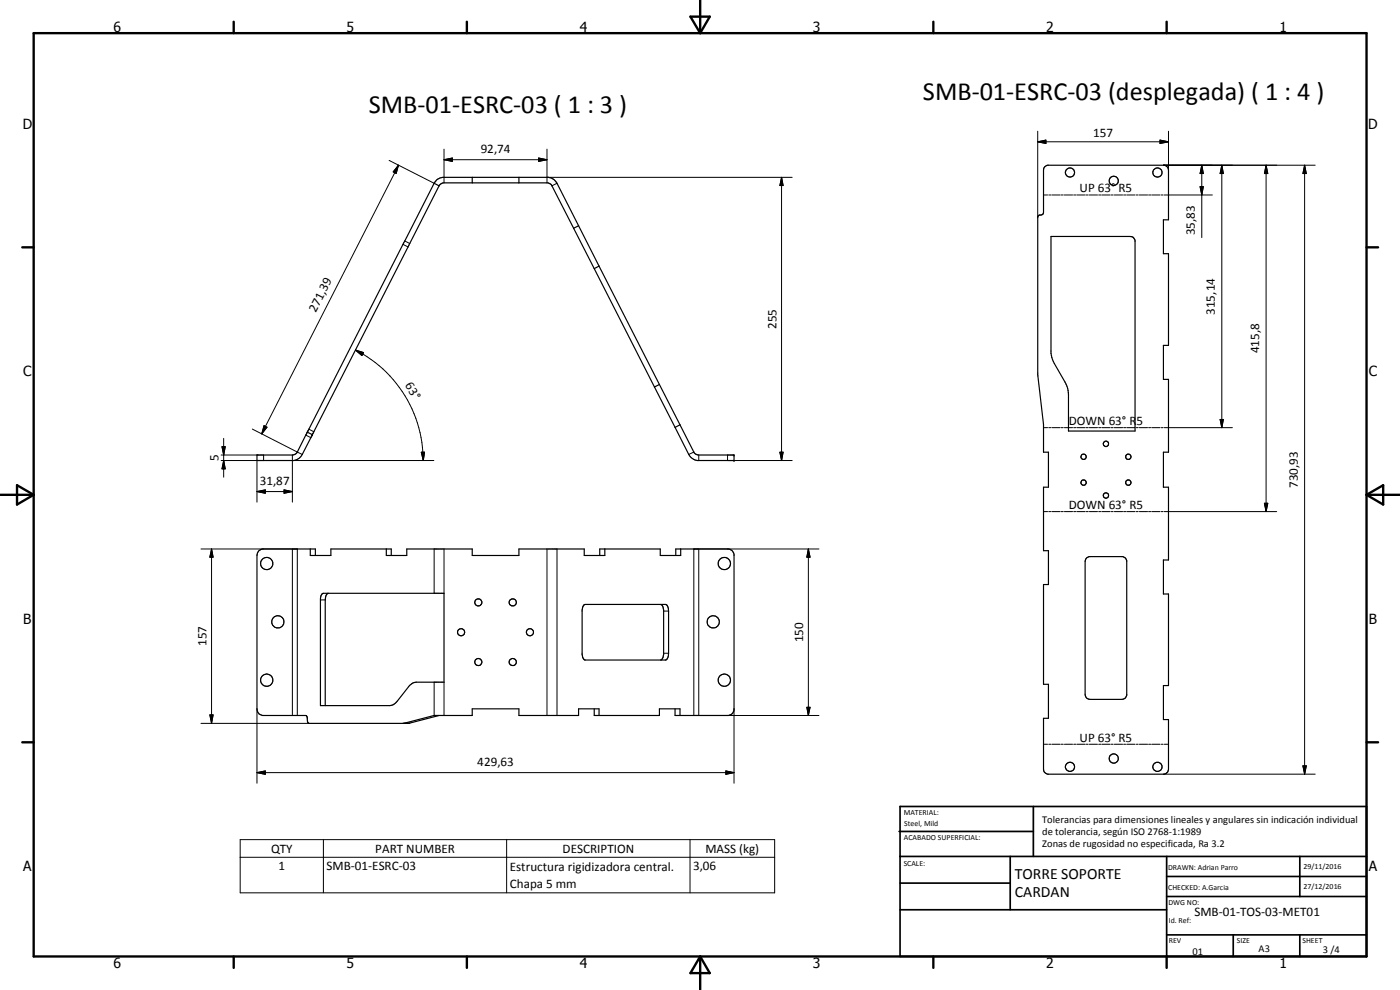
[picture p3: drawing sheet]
<svg xmlns="http://www.w3.org/2000/svg" width="420mm" height="297mm" viewBox="0 0 420 297" stroke-linecap="round" stroke-linejoin="round" font-family="sans-serif">
<g fill="none" stroke="#000" stroke-width=".35">
<path d="M130.3 55a3.2 3.2 0 0 1 2.6-1.8h31.7a3.4 3.4 0 0 1 2.6 1.8l41.2 80.9 1.3 .6h10.6v1.7h-11a3.6 3.6 0 0 1-2.6-1.8l-4.1-8.2M130.3 55l-38.1 74.7M130.3 55l1.5 .8M131.8 55.8l1.2-.9h31.5l1 .6 6.7 13M131.8 55.8l-38 74.6M141.7 53.2v1.7M155.7 53.2v1.7M313.6 50l.8-.4h35.1l.7 .4 .4 .8 .1 15.2h-1.5v10.1h1.5v27.5h-1.5v10.2h1.5v21.9h-1.5v10.5h1.5v21.8h-1.5v10.2h1.5v27.5h-1.5v10.2h1.5v14.9l-.3 .8-.9 .7h-35.1l-1.1-.9-.1-15.9h1.5v-10.2h-1.5v-29.9h1.5v-10.2h-1.5v-19h1.5v-10.5h-1.5v-8.4l-1.8-14.9v-47.3a1.29 1.29 0 0 1 1.4-.7l.4-.6v-12.7zM172.2 68.5l30.4 59.7M173.6 67.7l-1.4 .8M179.8 79.8l-1.5 .8M315.4 71h23.8a1.39 1.39 0 0 1 1.4 1.1v57.2h-19.9v-10.9l-.3-1.9-.8-1.8-3.5-6.2-.7-2.5z"/>
<path d="M197.9 115.4l-1.5 .7M92.2 129.8l-3 5.8-.9 .8-11.2 .1v1.7h11.1a3.4 3.4 0 0 0 2.5-1.8l3.1-6M92.2 129.7l1.6 .7M92.2 129.7h.1M92.2 129.7v.1M204.1 127.5l-1.5 .7M93.1 164.7v2h6.2v-2h18.1v2M94.6 166.7v-2h-15.8a1.98 1.98 0 0 0-1.7 2v46a1.98 1.98 0 0 0 1.7 2h13l.3 .4a2.25 2.25 0 0 0 .5 1.9h29.9l9.3-2.3M96.7 178.1l36.6-.1v26.7h-8.4l-1 .2-1 .8-4 5-.9 .8-.7 .2h-21.1v-32l.1-1zM98.5 178a1.73 1.73 0 0 0-.9 2v31.7M115.9 164.7v2h6.2v-2h19.6v2h14v-2h19.6v2h6.2v-2M202.8 166.7v-2h15.8a1.91 1.91 0 0 1 1.7 1.7l-.1 47-.6 .8-1 .5h-16v-2"/>
<path d="M204.3 164.7v2h-6.1v-2h-18.2v2M326.1 167.4l.7-.4h10.2l.7 .4 .4 .8v40.4l-.4 .8-1 .4h-9.5a1.45 1.45 0 0 1-1.5-1.5v-39.8zM175.2 181.6l.4-.2h24.1a1.73 1.73 0 0 1 .9 1.9v12.7l-.2 1.3-.3 .6-24.5 .1-.7-.7-.2-.9v-13.4zM198.3 181.4a1.68 1.68 0 0 1 .9 1.6v13.4l-.2 .9-.7 .7M178.3 212.7v2h19.6v-2h6.2v2M179.8 214.7v-2h-6.2v2h-17.9v-2h-14v2h-11.4l-9.4 2.3"/>
<circle cx="321.1" cy="51.8" r="1.36"/>
<circle cx="334.2" cy="54.2" r="1.37"/>
<circle cx="347.4" cy="51.8" r="1.36"/>
<circle cx="325.2" cy="137" r=".81"/>
<circle cx="331.9" cy="133.2" r=".81"/>
<circle cx="338.6" cy="137" r=".8"/>
<circle cx="325.2" cy="144.8" r=".8"/>
<circle cx="331.9" cy="148.7" r=".8"/>
<circle cx="338.6" cy="144.8" r=".81"/>
<circle cx="80" cy="169.1" r="1.83"/>
<circle cx="217.4" cy="169.1" r="1.83"/>
<circle cx="83.4" cy="186.6" r="1.84"/>
<circle cx="138.4" cy="189.7" r="1.07"/>
<circle cx="143.5" cy="180.7" r="1.08"/>
<circle cx="143.6" cy="198.6" r="1.05"/>
<circle cx="153.9" cy="180.7" r="1.08"/>
<circle cx="153.9" cy="198.6" r="1.07"/>
<circle cx="159" cy="189.7" r="1.05"/>
<circle cx="214" cy="186.6" r="1.84"/>
<circle cx="80" cy="204.1" r="1.84"/>
<circle cx="217.4" cy="204.1" r="1.84"/>
<circle cx="321.1" cy="230.1" r="1.37"/>
<circle cx="334.2" cy="227.6" r="1.38"/>
<circle cx="347.4" cy="230.1" r="1.38"/>
</g>
<g fill="none" stroke="#000" stroke-width=".3">
<path d="M311.4 39.4v25.9M350.7 39.4v11.7M116.8 48.1l13.5 6.9M119.6 49.6l-.7 2.4-.9-.4zM119.6 49.6l-41 80.6M133.3 47.9l2.5-.5v1zM133.3 44.7v10.2M133.3 47.9h30.9M161.7 47.4l2.5 .5-2.5 .5zM164.2 44.7v10.2M164.2 53.2h73.5M167.2 55l-1.6 .8"/>
<path d="M234.6 53.2l.4 2.5h-1zM234.6 53.2v85M311.4 42.5l2.5-.5v1.1zM311.4 42.5h39.3M313.2 58.5h1.2M314.7 58.5h.7M315.7 58.5h2.5M318.5 58.5h.6M319.4 58.5h2.5M322.2 58.5h.7M323.2 58.5h2.5M326 58.5h.6"/>
<path d="M326.9 58.5h2.5M329.7 58.5h.7M330.7 58.5h2.5M333.4 58.5h.7M334.4 58.5h2.5M337.2 58.5h.7M338.1 58.5h2.5M341 58.5h.6M341.9 58.5h2.5M344.7 58.5h.6M345.6 58.5h2.5M348.1 42l2.6 .5-2.6 .6z"/>
<path d="M348.5 58.5h.6M349.2 49.6h45.5M349.4 58.5h14.4M360.2 56h.9l-.4 2.5zM360.7 49.6l.4 2.5h-.9zM360.7 49.6v21.7M366.7 49.6l.4 2.5h-.9zM366.7 49.6v78.7M380 49.6l.5 2.5h-1zM380 49.6v103.9M391.5 49.6l.5 2.5h-1zM391.5 49.6v182.7"/>
<path d="M120.9 73.3l1.6 .8M121.5 72.3l1.5 .8M106.7 105l2.4 .8-.5 .9zM106.7 105a37.3 37.3 0 0 1 20.3 33.2M66.4 138.2h10.7v12.5M66.4 136.5h10.7M66.6 134h1l-.5 2.5zM67.1 138.2l.5 2.5h-1zM67.1 131.5v11.7M75.7 128.7l15 7.7M79.1 136.5v1.7M79.2 127.7l.9 .5-1.5 2z"/>
<path d="M87.7 136.5v14.2M87.7 138.2h42.5M91.8 130.6l1.5 .7M92.7 128.8l1.5 .7M126.4 135.7h1l-.4 2.5zM208.2 135.6l-1.5 .8M209.7 136.5v1.7M218.3 136.5v1.7h19.4M234 135.7h1l-.4 2.5zM313.2 128.3h1.2M314.7 128.3h.7M315.7 128.3h2.5"/>
<path d="M318.5 128.3h.6M319.4 128.3h2.5M322.2 128.3h.7M323.2 128.3h2.5M326 128.3h.6M326.9 128.3h2.5M329.7 128.3h.7M330.7 128.3h2.5M333.4 128.3h.7M334.4 128.3h2.5M337.2 128.3h.7M338.1 128.3h2.5"/>
<path d="M341 128.3h.6M341.9 128.3h2.5M344.7 128.3h.6M345.6 128.3h2.5M348.5 128.3h.6M349.4 128.3h20.5M366.2 125.9h.9l-.4 2.4zM77.1 147.5l2.5-.5v1zM77.1 147.5h10.6M85.2 147l2.5 .5-2.5 .5zM313.2 153.5h1.2M314.7 153.5h.7"/>
<path d="M315.7 153.5h2.5M318.5 153.5h.6M319.4 153.5h2.5M322.2 153.5h.7M323.2 153.5h2.5M326 153.5h.6M326.9 153.5h2.5M329.7 153.5h.7M330.7 153.5h2.5M333.4 153.5h.7M334.4 153.5h2.5M337.2 153.5h.7"/>
<path d="M338.1 153.5h2.5M341 153.5h.6M341.9 153.5h2.5M344.7 153.5h.6M345.6 153.5h2.5M348.5 153.5h.6M349.4 153.5h33.7M379.5 151h1l-.5 2.5zM60.3 164.7h28.9v50M63.5 164.7l.5 2.5h-1zM63.5 164.7v52.3M87.7 164.7v50"/>
<path d="M130.3 164.7v13.3M133.3 164.7v13.3M164.2 164.7v50M167.2 164.7v50M209.7 164.7v50M242.6 164.7l.5 2.5h-1zM242.6 164.7v50M245.8 164.7h-37.6v50h37.6M96.2 180h1.4M199.2 196h1.4M199.2 183.3h1.4M60.3 217h32.4"/>
<path d="M63 214.5h1l-.5 2.5zM77.1 212.7v22.3M121.5 217h1.5M130.3 204.7v10M133.3 204.7v10M220.3 212.7v22.3M242.1 212.2h1l-.5 2.5zM77.1 231.8l2.5-.5v1zM77.1 231.8h143.2M217.8 231.3l2.5 .5-2.5 .5zM313.2 223.3h1.2M314.7 223.3h.7"/>
<path d="M315.7 223.3h2.5M318.5 223.3h.6M319.4 223.3h2.5M322.2 223.3h.7M323.2 223.3h2.5M326 223.3h.6M326.9 223.3h2.5M329.7 223.3h.7M330.7 223.3h2.5M333.4 223.3h.7M334.4 223.3h2.5M337.2 223.3h.7"/>
<path d="M338.1 223.3h2.5M341 223.3h.6M341.9 223.3h2.5M344.7 223.3h.6M345.6 223.3h2.5M348.5 223.3h.6M349.2 232.3h45.5M349.4 223.3h1.3M391 229.8h1l-.5 2.5zM72.1 251.9h160.4v16h-160.4zM72.1 257.2h160.4M97.1 251.9v16"/>
<path d="M152 251.9v16M207.1 251.9v16"/>
</g>
<g fill="#000">
<circle cx="93.8" cy="130.4" r=".18"/>
<circle cx="220.3" cy="136.5" r=".18"/>
<circle cx="220.3" cy="138.2" r=".18"/>
</g>
<g fill="none" stroke="#000" stroke-width=".71">
<path d="M10.1 9.9h400v277.1h-400zM70.1 6.5v3.4M140.1 6.5v3.4M207.2 5h5.8l-2.9 4.9zM210.1 0v9.9M280.1 6.5v3.4M350.1 6.5v3.4M6.7 74.2h3.4M410.1 74.2h3.5M.1 148.5h10M5.1 145.6l5 2.9-5 2.9zM410.1 148.5h10"/>
<path d="M410.1 148.5l5-2.9v5.8zM6.7 222.7h3.4M410.1 222.7h3.5M70.1 287v3.4M140.1 287v3.4M210.1 287v10M210.1 287l2.9 5h-5.8zM280.1 287v3.4M350.1 287v3.4"/>
</g>
<g fill="none" stroke="#000" stroke-width=".51">
<path d="M269.8 249.5h40.3M270.1 242h140v45h-140zM270.1 257h140M303.2 257v16M310.1 242v15M350.1 257v30M390.1 257v12M270.1 265h33.1M270.1 273h80M350.1 269h60M350.1 263h60M350.1 280.5h60"/>
<path d="M370.1 280.5v6.5M390.1 280.5v6.5"/>
</g>
<g fill="#000">
<path d="M119.6 49.6l-.7 2.4-.9-.4zM133.3 47.9l2.5-.5v1zM161.7 47.4l2.5 .5-2.5 .5zM234.6 53.2l.4 2.5h-1zM311.4 42.5l2.5-.5v1.1zM348.1 42l2.6 .5-2.6 .6zM360.2 56h.9l-.4 2.5zM360.7 49.6l.4 2.5h-.9zM366.7 49.6l.4 2.5h-.9zM380 49.6l.5 2.5h-1zM391.5 49.6l.5 2.5h-1zM106.7 105l2.4 .8-.5 .9z"/>
<path d="M66.6 134h1l-.5 2.5zM79.2 127.7l.9 .5-1.5 2zM126.4 135.7h1l-.4 2.5zM234 135.7h1l-.4 2.5zM366.2 125.9h.9l-.4 2.4zM67.1 138.2l.5 2.5h-1zM77.1 147.5l2.5-.5v1zM85.2 147l2.5 .5-2.5 .5zM379.5 151h1l-.5 2.5zM63.5 164.7l.5 2.5h-1zM242.6 164.7l.5 2.5h-1zM63 214.5h1l-.5 2.5z"/>
<path d="M242.1 212.2h1l-.5 2.5zM77.1 231.8l2.5-.5v1zM217.8 231.3l2.5 .5-2.5 .5zM391 229.8h1l-.5 2.5z"/>
</g>
<g font-size="7.9">
<text x="110.7" y="33.8">SMB-01-ESRC-03 ( 1 : 3 )</text>
<text x="277" y="30.1">SMB-01-ESRC-03 (desplegada) ( 1 : 4 )</text>
</g>
<g font-size="4.7">
<text x="304.6" y="263.8">TORRE SOPORTE</text>
<text x="304.6" y="269.2">CARDAN</text>
</g>
<g font-size="4.2">
<text x="34" y="9.6">6</text>
<text x="104" y="9.6">5</text>
<text x="174" y="9.6">4</text>
<text x="244" y="9.6">3</text>
<text x="314" y="9.6">2</text>
<text x="384" y="9.6">1</text>
<text x="6.8" y="38.7">D</text>
<text x="410.6" y="38.7">D</text>
<text x="7" y="112.9">C</text>
<text x="410.8" y="112.9">C</text>
<text x="7" y="187.1">B</text>
<text x="410.8" y="187.1">B</text>
<text x="7" y="261.4">A</text>
<text x="410.8" y="261.4">A</text>
<text x="34" y="290.4">6</text>
<text x="104" y="290.4">5</text>
<text x="174" y="290.4">4</text>
<text x="244" y="290.4">3</text>
<text x="314" y="290.4">2</text>
<text x="384" y="290.4">1</text>
</g>
<g font-size="3.9">
<text x="328" y="41">157</text>
<text x="144.3" y="45.9">92,74</text>
<text x="324" y="57.7">UP 63° R5</text>
<text x="358.6" y="70.6" transform="rotate(-90 358.6 70.6)">35,83</text>
<text x="94.8" y="93.8" transform="rotate(-63 94.8 93.8)">271,39</text>
<text x="364.6" y="94.4" transform="rotate(-90 364.6 94.4)">315,14</text>
<text x="233" y="98.7" transform="rotate(-90 233 98.7)">255</text>
<text x="377.9" y="106" transform="rotate(-90 377.9 106)">415,8</text>
<text x="121.5" y="115.7" transform="rotate(58 121.5 115.7)">63°</text>
<text x="320.7" y="127.6">DOWN 63° R5</text>
<text x="65.6" y="138.4" transform="rotate(-90 65.6 138.4)">5</text>
<text x="78" y="145.5">31,87</text>
<text x="389.5" y="146.4" transform="rotate(-90 389.5 146.4)">730,93</text>
<text x="320.7" y="152.7">DOWN 63° R5</text>
<text x="62" y="193.8" transform="rotate(-90 62 193.8)">157</text>
<text x="241.1" y="192.7" transform="rotate(-90 241.1 192.7)">150</text>
<text x="324" y="222.5">UP 63° R5</text>
<text x="143.2" y="229.7">429,63</text>
<text x="81.4" y="255.9">QTY</text>
<text x="112.6" y="255.9">PART NUMBER</text>
<text x="168.9" y="255.9">DESCRIPTION</text>
<text x="211.7" y="255.9">MASS (kg)</text>
<text x="83.6" y="261.2">1</text>
<text x="98" y="261.2">SMB-01-ESRC-03</text>
<text x="153" y="261.2">Estructura rigidizadora central.</text>
<text x="208" y="261.2">3,06</text>
<text x="153" y="266.6">Chapa 5 mm</text>
<text x="358.5" y="275">SMB-01-TOS-03-MET01</text>
</g>
<g font-size="3.1">
<text x="312.7" y="246.8">Tolerancias para dimensiones lineales y angulares sin indicación individual</text>
<text x="312.7" y="250.4">de tolerancia, según ISO 2768-1:1989</text>
<text x="312.7" y="254">Zonas de rugosidad no especificada, Ra 3.2</text>
<text x="357.9" y="286.4">01</text>
<text x="377.7" y="285.6">A3</text>
<text x="397" y="285.9">3 /4</text>
</g>
<g font-size="2.4">
<text x="271.2" y="244.4">MATERIAL:</text>
<text x="271.3" y="252">ACABADO SUPERFICIAL:</text>
<text x="271.4" y="247.9">Steel, Mild</text>
<text x="271.2" y="259.7">SCALE:</text>
<text x="350.6" y="261">DRAWN: Adrian Parro</text>
<text x="391.2" y="260.6">29/11/2016</text>
<text x="350.6" y="267">CHECKED: A.Garcia</text>
<text x="391.2" y="266.7">27/12/2016</text>
<text x="350.6" y="271.4">DWG NO:</text>
<text x="350.8" y="276.9">Id. Ref:</text>
<text x="350.8" y="282.8">REV</text>
<text x="371.2" y="282.9">SIZE</text>
<text x="390.9" y="282.9">SHEET</text>
</g>
</svg>
